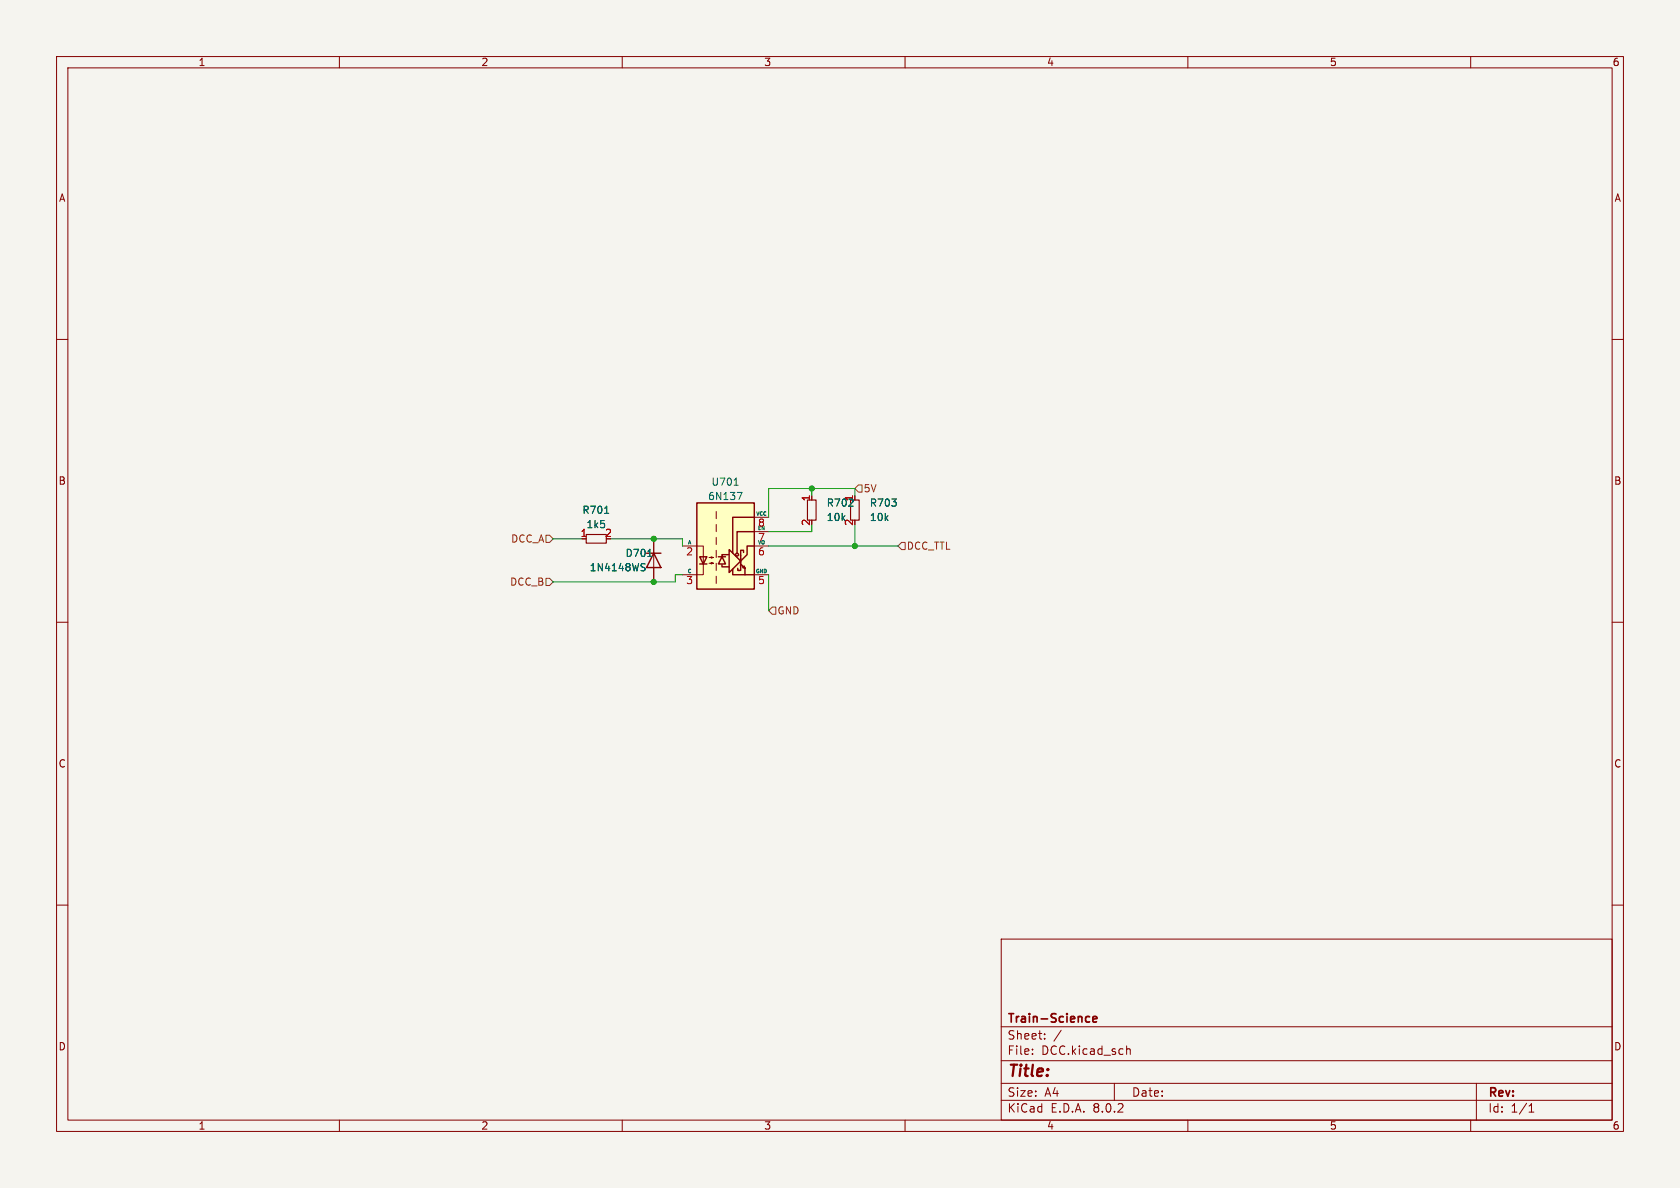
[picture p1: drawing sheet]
(kicad_sch (version 20230121) (generator eeschema)

 (paper "A4")

 (title_block
  (company "Train-Science"))

 (lib_symbols
  (symbol "Isolator:6N137" (pin_names (offset 0)) (in_bom yes) (on_board yes)
   (property "Reference" "U" (at -4.064 8.89 0) (effects (font (size 1.27 1.27))))
   (property "Value" "6N137" (at 0 -8.89 0) (effects (font (size 1.27 1.27))))
   (property "Footprint" "Package_DIP:DIP-8_W7.62mm" (at 0 -12.7 0) (effects (font (size 1.27 1.27)) hide))
   (property "Datasheet" "https://docs.broadcom.com/docs/AV02-0940EN" (at -21.59 13.97 0) (effects (font (size 1.27 1.27)) hide))
   (symbol "6N137_0_1"
    (polyline (pts (xy 2.667 -3.556) (xy 2.667 -1.651)) (stroke (width 0.254) (type default)) (fill (type none)))
    (polyline (pts (xy 2.667 -2.159) (xy 2.667 -2.921)) (stroke (width 0.254) (type default)) (fill (type none)))
    (polyline (pts (xy 3.429 -3.937) (xy 3.429 -5.08)) (stroke (width 0.254) (type default)) (fill (type none)))
    (polyline (pts (xy -0.635 -3.302) (xy -0.635 -3.683) (xy 0.635 -3.683)) (stroke (width 0.254) (type default)) (fill (type none)))
    (polyline (pts (xy -0.635 -1.905) (xy -0.635 -1.524) (xy 0.508 -1.524)) (stroke (width 0.254) (type default)) (fill (type none)))
    (polyline (pts (xy 1.27 -4.064) (xy 1.27 -5.08) (xy 5.08 -5.08)) (stroke (width 0.254) (type default)) (fill (type none)))
    (polyline (pts (xy 1.27 -1.27) (xy 1.27 5.08) (xy 5.08 5.08)) (stroke (width 0.254) (type default)) (fill (type none)))
    (polyline (pts (xy 2.032 -1.27) (xy 2.032 2.54) (xy 5.08 2.54)) (stroke (width 0.254) (type default)) (fill (type none)))
    (polyline (pts (xy -5.08 -5.08) (xy -3.937 -5.08) (xy -3.937 0) (xy -5.08 0)) (stroke (width 0) (type default)) (fill (type none)))
    (polyline (pts (xy 2.667 -3.302) (xy 2.667 -4.318) (xy 2.159 -4.318) (xy 2.159 -3.937)) (stroke (width 0.254) (type default)) (fill (type none)))
    (polyline (pts (xy 2.667 -2.667) (xy 0.635 -4.699) (xy 0.635 -0.635) (xy 2.667 -2.667)) (stroke (width 0.254) (type default)) (fill (type none)))
    (polyline (pts (xy 2.667 -1.778) (xy 2.667 -0.762) (xy 3.175 -0.762) (xy 3.175 -1.143)) (stroke (width 0.254) (type default)) (fill (type none)))
    (polyline (pts (xy 2.794 -2.54) (xy 3.81 -1.524) (xy 3.81 0) (xy 5.08 0)) (stroke (width 0.254) (type default)) (fill (type none)))
    (polyline (pts (xy 2.667 -3.175) (xy 3.429 -3.937) (xy 3.302 -3.556) (xy 3.048 -3.81) (xy 3.429 -3.937)) (stroke (width 0.254) (type default)) (fill (type none)))
    (circle (center 2.032 -1.524) (radius 0.254) (stroke (width 0.254) (type default)) (fill (type none))))
   (symbol "6N137_1_1"
    (rectangle (start -5.08 7.62) (end 5.08 -7.62) (stroke (width 0.254) (type default)) (fill (type background)))
    (polyline (pts (xy -4.572 -3.175) (xy -3.302 -3.175)) (stroke (width 0.254) (type default)) (fill (type none)))
    (polyline (pts (xy -1.651 -5.334) (xy -1.651 -6.604)) (stroke (width 0) (type default)) (fill (type none)))
    (polyline (pts (xy -1.651 -3.048) (xy -1.651 -4.318)) (stroke (width 0) (type default)) (fill (type none)))
    (polyline (pts (xy -1.651 -0.762) (xy -1.651 -2.032)) (stroke (width 0) (type default)) (fill (type none)))
    (polyline (pts (xy -1.651 1.524) (xy -1.651 0.254)) (stroke (width 0) (type default)) (fill (type none)))
    (polyline (pts (xy -1.651 3.81) (xy -1.651 2.54)) (stroke (width 0) (type default)) (fill (type none)))
    (polyline (pts (xy -1.651 6.096) (xy -1.651 4.826)) (stroke (width 0) (type default)) (fill (type none)))
    (polyline (pts (xy -1.27 -1.905) (xy 0 -1.905)) (stroke (width 0.254) (type default)) (fill (type none)))
    (polyline (pts (xy -3.937 -3.175) (xy -4.572 -1.905) (xy -3.302 -1.905) (xy -3.937 -3.175)) (stroke (width 0.254) (type default)) (fill (type none)))
    (polyline (pts (xy -0.635 -1.905) (xy -1.27 -3.175) (xy 0 -3.175) (xy -0.635 -1.905)) (stroke (width 0.254) (type default)) (fill (type none)))
    (polyline (pts (xy -2.921 -3.048) (xy -2.159 -3.048) (xy -2.54 -3.175) (xy -2.54 -2.921) (xy -2.159 -3.048)) (stroke (width 0.127) (type default)) (fill (type none)))
    (polyline (pts (xy -2.921 -2.032) (xy -2.159 -2.032) (xy -2.54 -2.159) (xy -2.54 -1.905) (xy -2.159 -2.032)) (stroke (width 0.127) (type default)) (fill (type none)))
    (pin no_connect line (at -5.08 5.08 0) (length 2.54) hide (name "NC" (effects (font (size 0.635 0.635)))) (number "1" (effects (font (size 1.27 1.27)))))
    (pin passive line (at -7.62 0 0) (length 2.54) (name "A" (effects (font (size 0.635 0.635)))) (number "2" (effects (font (size 1.27 1.27)))))
    (pin passive line (at -7.62 -5.08 0) (length 2.54) (name "C" (effects (font (size 0.635 0.635)))) (number "3" (effects (font (size 1.27 1.27)))))
    (pin power_in line (at 7.62 -5.08 180) (length 2.54) (name "GND" (effects (font (size 0.635 0.635)))) (number "5" (effects (font (size 1.27 1.27)))))
    (pin open_collector line (at 7.62 0 180) (length 2.54) (name "VO" (effects (font (size 0.635 0.635)))) (number "6" (effects (font (size 1.27 1.27)))))
    (pin input line (at 7.62 2.54 180) (length 2.54) (name "EN" (effects (font (size 0.635 0.635)))) (number "7" (effects (font (size 1.27 1.27)))))
    (pin power_in line (at 7.62 5.08 180) (length 2.54) (name "VCC" (effects (font (size 0.635 0.635)))) (number "8" (effects (font (size 1.27 1.27)))))))
  (symbol "custom_kicad_lib_sk:1N4148WS" (pin_numbers hide) (pin_names hide) (in_bom yes) (on_board yes)
   (property "Reference" "D" (at 0 2.54 0) (effects (font (size 1.27 1.27))))
   (property "Value" "1N4148WS" (at 0 -2.54 0) (effects (font (size 1.27 1.27))))
   (property "Footprint" "Diode_SMD:D_SOD-323" (at 0 -4.445 0) (effects (font (size 1.27 1.27)) hide))
   (property "Datasheet" "https://www.vishay.com/docs/85751/1n4148ws.pdf" (at 0 0 0) (effects (font (size 1.27 1.27)) hide))
   (property "Sim.Device" "D" (at 0 0 0) (effects (font (size 1.27 1.27)) hide))
   (property "Sim.Pins" "1=K 2=A" (at 0 0 0) (effects (font (size 1.27 1.27)) hide))
   (property "JLCPCB Part#" "C2128" (at 0 0 0) (effects (font (size 1.27 1.27)) hide))
   (symbol "1N4148WS_0_1"
    (polyline (pts (xy -1.27 1.27) (xy -1.27 -1.27)) (stroke (width 0.254) (type default)) (fill (type none)))
    (polyline (pts (xy 1.27 0) (xy -1.27 0)) (stroke (width 0) (type default)) (fill (type none)))
    (polyline (pts (xy 1.27 1.27) (xy 1.27 -1.27) (xy -1.27 0) (xy 1.27 1.27)) (stroke (width 0.254) (type default)) (fill (type none))))
   (symbol "1N4148WS_1_1"
    (pin passive line (at -3.81 0 0) (length 2.54) (name "K" (effects (font (size 1.27 1.27)))) (number "1" (effects (font (size 1.27 1.27)))))
    (pin passive line (at 3.81 0 180) (length 2.54) (name "A" (effects (font (size 1.27 1.27)))) (number "2" (effects (font (size 1.27 1.27)))))))
  (symbol "resistors_0603:R_10k_0603" (in_bom yes) (on_board yes)
   (property "Reference" "R" (at 1.27 2.54 0) (effects (font (size 1.27 1.27))))
   (property "Value" "10k" (at 2.54 -2.54 0) (effects (font (size 1.27 1.27))))
   (property "Footprint" "custom_kicad_lib_sk:R_0603_smalltext" (at 2.54 2.54 0) (effects (font (size 1.27 1.27)) hide))
   (property "Datasheet" "" (at -2.54 0 0) (effects (font (size 1.27 1.27)) hide))
   (property "JLCPCB Part#" "C25804" (at 0 0 0) (effects (font (size 1.27 1.27)) hide))
   (symbol "R_10k_0603_0_1"
    (rectangle (start -0.762 1.778) (end 0.762 -1.778) (stroke (width 0.2032) (type default)) (fill (type none))))
   (symbol "R_10k_0603_1_1"
    (pin passive line (at 0 2.54 270) (length 0.762) (name "~" (effects (font (size 1.27 1.27)))) (number "1" (effects (font (size 1.27 1.27)))))
    (pin passive line (at 0 -2.54 90) (length 0.762) (name "~" (effects (font (size 1.27 1.27)))) (number "2" (effects (font (size 1.27 1.27)))))))
  (symbol "resistors_0603:R_1k5_0603" (in_bom yes) (on_board yes)
   (property "Reference" "R" (at 1.27 2.54 0) (effects (font (size 1.27 1.27))))
   (property "Value" "1k5" (at 2.54 -2.54 0) (effects (font (size 1.27 1.27))))
   (property "Footprint" "custom_kicad_lib_sk:R_0603_smalltext" (at 2.54 2.54 0) (effects (font (size 1.27 1.27)) hide))
   (property "Datasheet" "" (at -2.54 0 0) (effects (font (size 1.27 1.27)) hide))
   (property "JLCPCB Part#" "C22843" (at 0 0 0) (effects (font (size 1.27 1.27)) hide))
   (symbol "R_1k5_0603_0_1"
    (rectangle (start -0.762 1.778) (end 0.762 -1.778) (stroke (width 0.2032) (type default)) (fill (type none))))
   (symbol "R_1k5_0603_1_1"
    (pin passive line (at 0 2.54 270) (length 0.762) (name "~" (effects (font (size 1.27 1.27)))) (number "1" (effects (font (size 1.27 1.27)))))
    (pin passive line (at 0 -2.54 90) (length 0.762) (name "~" (effects (font (size 1.27 1.27)))) (number "2" (effects (font (size 1.27 1.27))))))))

 (junction (at 151.13 96.52) (diameter 0) (color 0 0 0 0))
 (junction (at 115.57 102.87) (diameter 0) (color 0 0 0 0))
 (junction (at 143.51 86.36) (diameter 0) (color 0 0 0 0))
 (junction (at 115.57 95.25) (diameter 0) (color 0 0 0 0))

 (wire (pts (xy 135.89 101.6) (xy 135.89 107.95)) (stroke (width 0) (type default)))
 (wire (pts (xy 143.51 92.71) (xy 143.51 93.98)) (stroke (width 0) (type default)))
 (wire (pts (xy 151.13 96.52) (xy 158.75 96.52)) (stroke (width 0) (type default)))
 (wire (pts (xy 97.79 102.87) (xy 115.57 102.87)) (stroke (width 0) (type default)))
 (wire (pts (xy 143.51 86.36) (xy 151.13 86.36)) (stroke (width 0) (type default)))
 (wire (pts (xy 135.89 96.52) (xy 151.13 96.52)) (stroke (width 0) (type default)))
 (wire (pts (xy 151.13 86.36) (xy 151.13 87.63)) (stroke (width 0) (type default)))
 (wire (pts (xy 135.89 86.36) (xy 143.51 86.36)) (stroke (width 0) (type default)))
 (wire (pts (xy 119.38 101.6) (xy 119.38 102.87)) (stroke (width 0) (type default)))
 (wire (pts (xy 120.65 96.52) (xy 120.65 95.25)) (stroke (width 0) (type default)))
 (wire (pts (xy 115.57 95.25) (xy 120.65 95.25)) (stroke (width 0) (type default)))
 (wire (pts (xy 135.89 93.98) (xy 143.51 93.98)) (stroke (width 0) (type default)))
 (wire (pts (xy 143.51 86.36) (xy 143.51 87.63)) (stroke (width 0) (type default)))
 (wire (pts (xy 115.57 102.87) (xy 119.38 102.87)) (stroke (width 0) (type default)))
 (wire (pts (xy 135.89 91.44) (xy 135.89 86.36)) (stroke (width 0) (type default)))
 (wire (pts (xy 97.79 95.25) (xy 102.87 95.25)) (stroke (width 0) (type default)))
 (wire (pts (xy 151.13 92.71) (xy 151.13 96.52)) (stroke (width 0) (type default)))
 (wire (pts (xy 120.65 101.6) (xy 119.38 101.6)) (stroke (width 0) (type default)))
 (wire (pts (xy 107.95 95.25) (xy 115.57 95.25)) (stroke (width 0) (type default)))

 (hierarchical_label "DCC_TTL" (shape input) (at 158.75 96.52 0) (fields_autoplaced) (effects (font (size 1.27 1.27)) (justify left)))
 (hierarchical_label "DCC_A" (shape input) (at 97.79 95.25 180) (fields_autoplaced) (effects (font (size 1.27 1.27)) (justify right)))
 (hierarchical_label "DCC_B" (shape input) (at 97.79 102.87 180) (fields_autoplaced) (effects (font (size 1.27 1.27)) (justify right)))
 (hierarchical_label "5V" (shape input) (at 151.13 86.36 0) (fields_autoplaced) (effects (font (size 1.27 1.27)) (justify left)))
 (hierarchical_label "GND" (shape input) (at 135.89 107.95 0) (fields_autoplaced) (effects (font (size 1.27 1.27)) (justify left)))

 (symbol (lib_id "resistors_0603:R_10k_0603") (at 143.51 90.17 0) (unit 1) (in_bom yes) (on_board yes) (dnp no) (fields_autoplaced)
  (property "Reference" "R702" (at 146.05 88.9 0) (effects (font (size 1.27 1.27)) (justify left)))
  (property "Value" "10k" (at 146.05 91.44 0) (effects (font (size 1.27 1.27)) (justify left)))
  (property "Footprint" "custom_kicad_lib_sk:R_0603_smalltext" (at 146.05 87.63 0) (effects (font (size 1.27 1.27)) hide))
  (property "Datasheet" "" (at 140.97 90.17 0) (effects (font (size 1.27 1.27)) hide))
  (property "JLCPCB Part#" "C25804" (at 143.51 90.17 0) (effects (font (size 1.27 1.27)) hide)) (pin "1") (pin "2"))

 (symbol (lib_id "resistors_0603:R_1k5_0603") (at 105.41 95.25 90) (unit 1) (in_bom yes) (on_board yes) (dnp no) (fields_autoplaced)
  (property "Reference" "R701" (at 105.41 90.17 90) (effects (font (size 1.27 1.27))))
  (property "Value" "1k5" (at 105.41 92.71 90) (effects (font (size 1.27 1.27))))
  (property "Footprint" "custom_kicad_lib_sk:R_0603_smalltext" (at 102.87 92.71 0) (effects (font (size 1.27 1.27)) hide))
  (property "Datasheet" "" (at 105.41 97.79 0) (effects (font (size 1.27 1.27)) hide))
  (property "JLCPCB Part#" "C22843" (at 105.41 95.25 0) (effects (font (size 1.27 1.27)) hide)) (pin "1") (pin "2"))

 (symbol (lib_id "resistors_0603:R_10k_0603") (at 151.13 90.17 0) (unit 1) (in_bom yes) (on_board yes) (dnp no) (fields_autoplaced)
  (property "Reference" "R703" (at 153.67 88.9 0) (effects (font (size 1.27 1.27)) (justify left)))
  (property "Value" "10k" (at 153.67 91.44 0) (effects (font (size 1.27 1.27)) (justify left)))
  (property "Footprint" "custom_kicad_lib_sk:R_0603_smalltext" (at 153.67 87.63 0) (effects (font (size 1.27 1.27)) hide))
  (property "Datasheet" "" (at 148.59 90.17 0) (effects (font (size 1.27 1.27)) hide))
  (property "JLCPCB Part#" "C25804" (at 151.13 90.17 0) (effects (font (size 1.27 1.27)) hide)) (pin "1") (pin "2"))

 (symbol (lib_id "Isolator:6N137") (at 128.27 96.52 0) (unit 1) (in_bom yes) (on_board yes) (dnp no) (fields_autoplaced)
  (property "Reference" "U701" (at 128.27 85.2002 0) (effects (font (size 1.27 1.27))))
  (property "Value" "6N137" (at 128.27 87.7371 0) (effects (font (size 1.27 1.27))))
  (property "Footprint" "Package_SO:SOP-8_6.62x9.15mm_P2.54mm" (at 128.27 109.22 0) (effects (font (size 1.27 1.27)) hide))
  (property "Datasheet" "https://datasheet.lcsc.com/szlcsc/1908282202_Everlight-Elec-6N137S1-TA_C110020.pdf" (at 106.68 82.55 0) (effects (font (size 1.27 1.27)) hide))
  (property "JLCPCB Part#" "C110020" (at 128.27 96.52 0) (effects (font (size 1.27 1.27)) hide)) (pin "1") (pin "2") (pin "3") (pin "5") (pin "6") (pin "7") (pin "8")
  (instances (project "OS-ServoDriver" (path "" (reference "U701") (unit 1))) (project "general_schematics" (path "" (reference "U701") (unit 1)))))

 (symbol (lib_id "custom_kicad_lib_sk:1N4148WS") (at 115.57 99.06 270) (unit 1) (in_bom yes) (on_board yes) (dnp no)
  (property "Reference" "D701" (at 110.49 97.79 90) (effects (font (size 1.27 1.27)) (justify left)))
  (property "Value" "1N4148WS" (at 104.14 100.33 90) (effects (font (size 1.27 1.27)) (justify left)))
  (property "Footprint" "Diode_SMD:D_SOD-323" (at 111.125 99.06 0) (effects (font (size 1.27 1.27)) hide))
  (property "Datasheet" "https://www.vishay.com/docs/85751/1n4148ws.pdf" (at 115.57 99.06 0) (effects (font (size 1.27 1.27)) hide))
  (property "Sim.Device" "D" (at 115.57 99.06 0) (effects (font (size 1.27 1.27)) hide))
  (property "Sim.Pins" "1=K 2=A" (at 115.57 99.06 0) (effects (font (size 1.27 1.27)) hide))
  (property "JLCPCB Part#" "C2128" (at 115.57 99.06 0) (effects (font (size 1.27 1.27)) hide)) (pin "1") (pin "2")))
